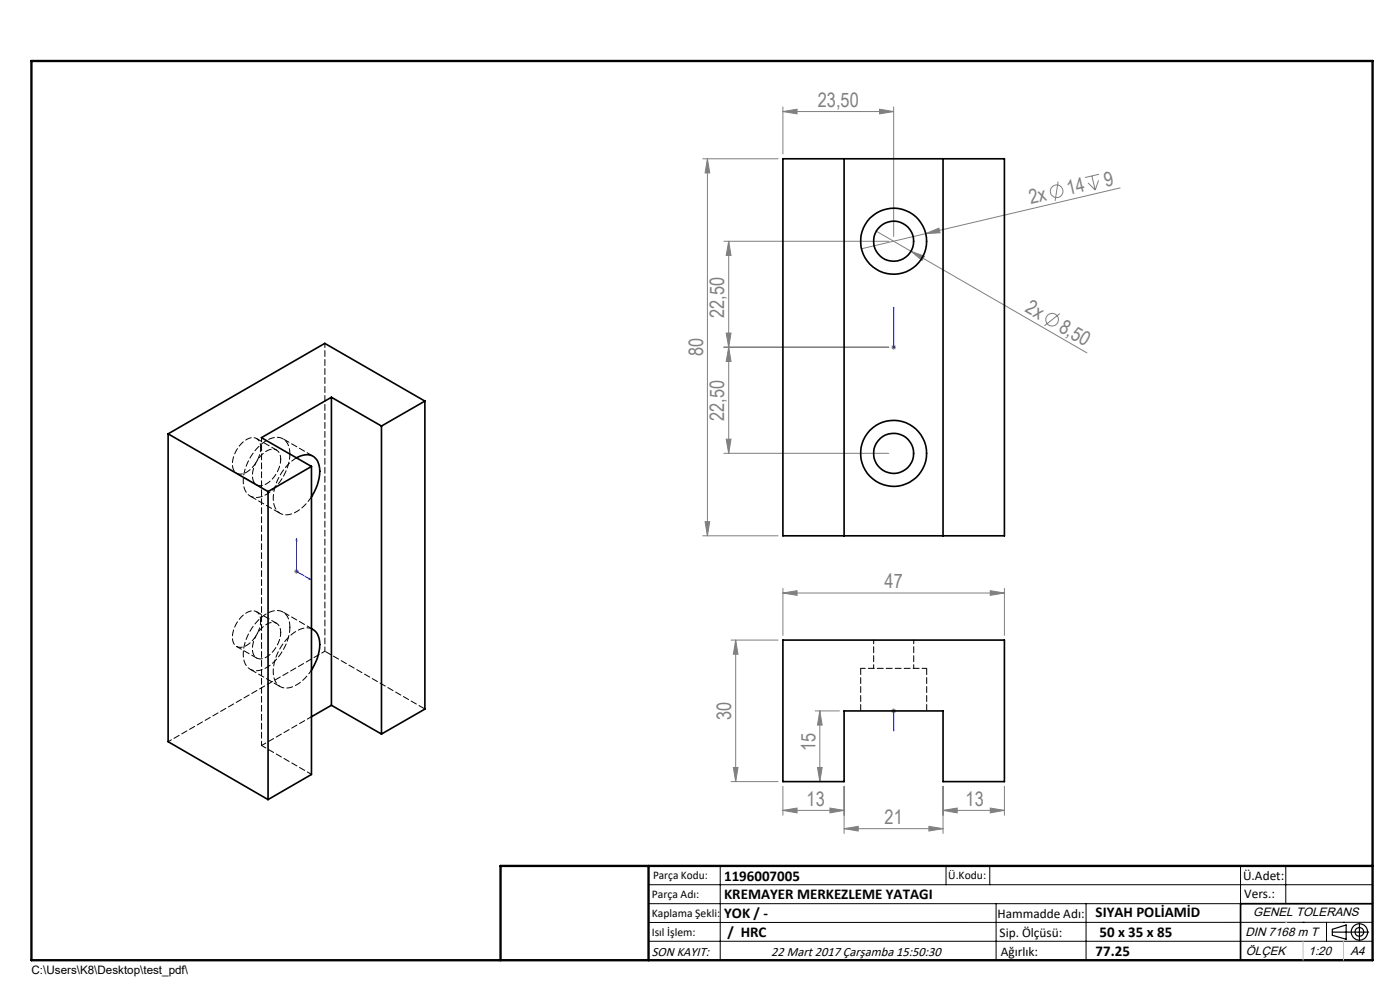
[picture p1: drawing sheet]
<svg xmlns="http://www.w3.org/2000/svg" width="297mm" height="210mm" viewBox="0 0 297 210" stroke-linecap="round" stroke-linejoin="round" font-family="sans-serif">
<g fill="none" stroke="#808080" stroke-width=".21">
<path d="M149.1 33.7h16M150.1 33.7v80M150.1 33.7l.5 3h-1zM166.1 23.7l3-.5v1zM166.1 22.7v10M166.1 23.7h23.5M186.6 23.2l3 .5-3 .5zM189.6 22.7v27.5M224.5 38.5l-.7 4.1M230.8 38.8l1.5 1.5M231.6 37.3l.7 3M233 38.3l-.7 2"/>
<path d="M233.2 37l-3 .7M237.6 39.9l-41.2 9.7M153.6 51.2h35M154.6 51.2v45M154.6 51.2l.5 3h-1zM185.9 49l44.7 25.9M193.3 53.3l2.8 1.1-.5 .8zM196.4 49.6l2.8-1.2 .2 1zM196.4 49.6l-13.6 3.2M153.6 73.7h35M154.1 70.7h1l-.5 3zM154.6 73.7l.5 3h-1z"/>
<path d="M189.1 73.7h1M189.2 73.3l.7 .7M189.6 73.2v1M189.9 73.3l-.7 .7M224.8 66.5l-3.2 2.6M153.6 96.2h35M154.1 93.2h1l-.5 3zM149.1 113.7h16M149.6 110.7h1l-.5 3zM62.4 121.2h1M62.5 120.9l.8 .7M62.9 120.7v1"/>
<path d="M63.3 120.9l-.8 .7M155.1 135.8h10M156.1 135.8v30M156.1 135.8l.5 3h-1zM166.1 125.8l3-.5v1zM166.1 124.8v10M166.1 125.8h47M210.1 125.3l3 .5-3 .5zM213.1 124.8v10M172.9 150.8h5.2M173.9 150.8v15M173.9 150.8l.5 3h-1z"/>
<path d="M189.1 150.8h1M189.2 150.5l.7 .7M189.6 150.3v1M189.9 150.5l-.7 .7M155.1 165.8h10M155.6 162.8h1l-.5 3zM166.1 171.9l3-.5v1zM166.1 166.8v6.1M166.1 171.9h13M173.4 162.8h1l-.5 3zM176.1 171.4l3 .5-3 .5zM179.1 175.8l3-.5v1z"/>
<path d="M179.1 166.8v10M179.1 175.8h21M197.1 175.3l3 .5-3 .5zM200.1 171.9l3-.5v1zM200.1 166.8v10M200.1 171.9h13M210.1 171.4l3 .5-3 .5zM213.1 166.8v6.1"/>
<circle cx="224.2" cy="40.6" r="1.34"/>
<circle cx="223.2" cy="67.8" r="1.34"/>
</g>
<g fill="none" stroke="#000" stroke-width=".25">
<path d="M282.6 197.7h7.8M282.6 197.1l3-.9v3l-3-.8zM288.4 195.8v3.8M106.2 203.7h185"/>
<circle cx="288.4" cy="197.7" r="1.74"/>
<circle cx="288.4" cy="197.7" r=".93"/>
</g>
<path d="M189.6 73.5v.3zM189.6 65.2v.4v-.4M189.6 73.7h.1M189.6 65.2v8.5M62.9 114.3l.1 .4-.2-.1zM62.9 114.3v6.9l3 1.7M65.6 122.7l.3 .2h-.3zM189.6 155v-.4v.4M189.6 150.7v.2zM189.6 150.8h.1M189.6 150.8v4.2" fill="none" stroke="#00f" stroke-width=".21"/>
<g fill="none" stroke="#000" stroke-width=".21">
<path d="M137.6 187.7h153.6M137.6 191.7h153.6M137.6 199.7h153.6M152.8 183.7v20M200.7 183.7v4M210 183.7v4M211.3 191.7v12M230.4 191.7v12M263.2 183.7v20M272.8 183.7v8M276.4 195.6h.1M281.4 195.6v4.1"/>
<path d="M285 195.6h.1M291.2 195.6l-153.6 .1"/>
</g>
<path d="M291.2 191.7h-28v12" fill="none" stroke="#000" stroke-width=".35"/>
<path d="M6.7 12.9h284.5v190.8h-284.5zM137.6 183.7v20M291.2 183.7h-185v20" fill="none" stroke="#000" stroke-width=".5"/>
<path d="M276.4 199.7v4M285 199.7v4" fill="none" stroke="#c0c0c0" stroke-width=".21"/>
<path d="M272.8 195.6h.1" fill="none" stroke="#c0c0c0" stroke-width=".25"/>
<g fill="#00f">
<path d="M189.6 73.5v.3zM189.6 65.2v.4z"/>
<path d="M65.6 122.7l.3 .2h-.3zM62.9 114.3l.1 .4-.2-.1z"/>
<path d="M189.6 154.6v.4zM189.6 150.7v.2z"/>
</g>
<g fill="#808080">
<path d="M196.4 49.6l2.8-1.2 .2 1z"/>
<path d="M193.3 53.3l2.8 1.1-.5 .8z"/>
<path d="M186.6 23.2l3 .5-3 .5zM166.1 23.7l3-.5v1zM210.1 125.3l3 .5-3 .5zM166.1 125.8l3-.5v1z"/>
<path d="M179.1 175.8l3-.5v1zM197.1 175.3l3 .5-3 .5zM166.1 171.9l3-.5v1zM176.1 171.4l3 .5-3 .5zM200.1 171.9l3-.5v1zM210.1 171.4l3 .5-3 .5z"/>
<path d="M173.4 162.8h1l-.5 3zM173.9 150.8l.5 3h-1z"/>
<path d="M154.6 51.2l.5 3h-1zM154.1 70.7h1l-.5 3zM154.6 73.7l.5 3h-1zM154.1 93.2h1l-.5 3zM150.1 33.7l.5 3h-1zM149.6 110.7h1l-.5 3zM156.1 135.8l.5 3h-1zM155.6 162.8h1l-.5 3z"/>
</g>
<g fill="none" stroke="#000" stroke-width=".35">
<path d="M166.1 33.7h47v80h-47zM179.1 33.7v80M200.1 33.7v80M35.7 92v65.3l21.2 12.3M35.7 92l21.2 12.3M62.9 97.1a3 3 0 0 1 4.4 .6 8.2 8.2 0 0 1-1.2 7.7M66.1 98.9l-9.2 5.4M66.1 98.9v65.4l-9.2 5.3M70.3 84.3l10.6 6.1M70.3 84.3l-14.8 8.5 10.6 6.1M70.3 84.3v65.3M80.9 90.4v65.3"/>
<path d="M90.1 85.1l-21.2-12.3-33.2 19.2M90.1 85.1l-9.2 5.3M90.1 85.1v65.3l-9.2 5.3M56.9 104.3v65.3M66.1 133.4a3.2 3.2 0 0 1 1.7 3.3 10.1 10.1 0 0 1-1.7 5.4M166.1 135.8h47v30h-13v-15h-21v15h-13zM70.3 149.6l-4.2 2.4M70.3 149.6l10.6 6.1"/>
<circle cx="189.6" cy="51.2" r="4.3"/>
<circle cx="189.6" cy="51.2" r="7"/>
<circle cx="189.6" cy="96.2" r="4.3"/>
<circle cx="189.6" cy="96.2" r="7"/>
</g>
<path d="M66.1 133.4a4.4 4.4 0 0 0-4.2 1.2 10.7 10.7 0 0 0-3.9 8.8 2.82 2.82 0 0 0 4.5 2.1l1.7-1.2 1.9-2.2M196.6 141.8h-14" fill="none" stroke="#000" stroke-width=".21" stroke-dasharray="1.3 .6" stroke-dashoffset=".3"/>
<path d="M182.6 141.8v9M196.6 150.8v-9" fill="none" stroke="#000" stroke-width=".21" stroke-dasharray="1.3 .6" stroke-dashoffset="-.1"/>
<path d="M68.9 138.1l-33.2 19.2M185.3 135.8v6M193.8 141.8v-6" fill="none" stroke="#000" stroke-width=".21" stroke-dasharray="1.3 .6" stroke-dashoffset=".5"/>
<path d="M55.5 158.1l10.6-6.1M66.1 164.3l-10.6-6.2" fill="none" stroke="#000" stroke-width=".21" stroke-dasharray="1.3 .6" stroke-dashoffset=".2"/>
<path d="M62.9 97.1a10.6 10.6 0 0 0-4.9 9.5 2.82 2.82 0 0 0 4.5 2.2l1.7-1.2 1.9-2.2" fill="none" stroke="#000" stroke-width=".21" stroke-dasharray="1.3 .6"/>
<path d="M68.9 72.8v65.3M55.3 95a1.81 1.81 0 0 0-.8-1.9 1.81 1.81 0 0 0-2.1 .1 6.1 6.1 0 0 0-2.9 6.4 1.82 1.82 0 0 0 2.9 .5 6.7 6.7 0 0 0 2.9-5.1M55.5 92.8v65.3M59.6 97.4a1.81 1.81 0 0 0-.9-1.9 1.81 1.81 0 0 0-2 .1 6.1 6.1 0 0 0-2.9 6.5 1.82 1.82 0 0 0 2.9 .4 6.7 6.7 0 0 0 2.9-5.1M55.3 131.7a1.81 1.81 0 0 0-.8-1.9 1.81 1.81 0 0 0-2.1 .1 6.1 6.1 0 0 0-2.9 6.4 1.82 1.82 0 0 0 2.9 .5 6.7 6.7 0 0 0 2.9-5.1M59.6 134.2a1.81 1.81 0 0 0-.9-1.9 1.81 1.81 0 0 0-2 .1 6.1 6.1 0 0 0-2.9 6.4 1.82 1.82 0 0 0 2.9 .5 6.7 6.7 0 0 0 2.9-5.1" fill="none" stroke="#000" stroke-width=".21" stroke-dasharray="1.3 .6" stroke-dashoffset=".4"/>
<path d="M58.7 95.5l-4.3-2.5M61.5 96.3a3.1 3.1 0 0 0-2.6-3.5 7.1 7.1 0 0 0-5.5 3.7 8.6 8.6 0 0 0-1.4 7.6 2.78 2.78 0 0 0 4.1 1 10.8 10.8 0 0 0 5.4-8.8M50.2 100.4l4.2 2.4M50.2 137.1l4.2 2.5M58.7 132.2l-4.3-2.4M61.5 133a3.1 3.1 0 0 0-2.6-3.5 7.1 7.1 0 0 0-5.5 3.8 8.6 8.6 0 0 0-1.4 7.5 2.78 2.78 0 0 0 4.1 1 10.8 10.8 0 0 0 5.4-8.8" fill="none" stroke="#000" stroke-width=".21" stroke-dasharray="1.3 .6" stroke-dashoffset=".1"/>
<path d="M66.4 96.8l-6.4-3.7M53 105.2l6.4 3.7M66.4 133.5l-6.4-3.7M53 142l6.4 3.6M90.1 150.4l-21.2-12.3" fill="none" stroke="#000" stroke-width=".21" stroke-dasharray="1.3 .6" stroke-dashoffset="-.2"/>
<g font-size="4.2" fill="#808080">
<text x="173.5" y="22.7">23,50</text>
<text x="226.7" y="41.5" transform="rotate(-13 226.7 41.5)">14</text>
<text x="234.6" y="39.6" transform="rotate(-13 234.6 39.6)">9</text>
<text x="218.7" y="43.3" transform="rotate(-13 218.7 43.3)">2x</text>
<text x="153.6" y="67.4" transform="rotate(-90 153.6 67.4)">22,50</text>
<text x="217.3" y="66" transform="rotate(30 217.3 66)">2x</text>
<text x="224.4" y="70.2" transform="rotate(30 224.4 70.2)">8,50</text>
<text x="149.1" y="75.6" transform="rotate(-90 149.1 75.6)">80</text>
<text x="153.6" y="89.2" transform="rotate(-90 153.6 89.2)">22,50</text>
<text x="187.7" y="124.8">47</text>
<text x="155.1" y="152.7" transform="rotate(-90 155.1 152.7)">30</text>
<text x="173" y="159.4" transform="rotate(-90 173 159.4)">15</text>
<text x="171.1" y="170.9">13</text>
<text x="204.9" y="170.9">13</text>
<text x="187.7" y="174.8">21</text>
</g>
<g font-size="3.2">
<text x="153.6" y="190.8">KREMAYER MERKEZLEME YATAGI</text>
<text x="153.6" y="186.8">1196007005</text>
<text x="153.6" y="194.8">YOK / -</text>
<text x="232.4" y="194.5">SIYAH POLİAMİD</text>
<text x="154.3" y="198.8">/ HRC</text>
<text x="232.4" y="202.8">77.25</text>
<text x="233.2" y="198.8">50 x 35 x 85</text>
</g>
<g font-size="2.8">
<text x="263.7" y="186.7">Ü.Adet:</text>
<text x="263.9" y="190.5">Vers.:</text>
<text x="211.6" y="194.8">Hammadde Adı:</text>
<text x="138.3" y="202.8">SON KAYIT:</text>
<text x="163.6" y="202.8">22 Mart 2017 Çarşamba 15:50:30</text>
<text x="212.1" y="198.7">Sip. Ölçüsü:</text>
<text x="212.3" y="202.7">Ağırlık:</text>
</g>
<g font-size="2.6">
<text x="265.9" y="194.4">GENEL TOLERANS</text>
<text x="264.2" y="198.5">DIN 7168 m T</text>
<text x="264.3" y="202.6">ÖLÇEK</text>
<text x="277.6" y="202.6">1:20</text>
<text x="286.5" y="202.6">A4</text>
</g>
<g font-size="2.5">
<text x="138.3" y="190.5">Parça Adı:</text>
<text x="138.5" y="186.5">Parça Kodu:</text>
<text x="201.2" y="186.5">Ü.Kodu:</text>
<text x="138.3" y="194.5">Kaplama Şekli:</text>
<text x="138.3" y="198.6">Isıl İşlem:</text>
<text x="6.7" y="206.7">C:\Users\K8\Desktop\test_pdf\</text>
</g>
</svg>
